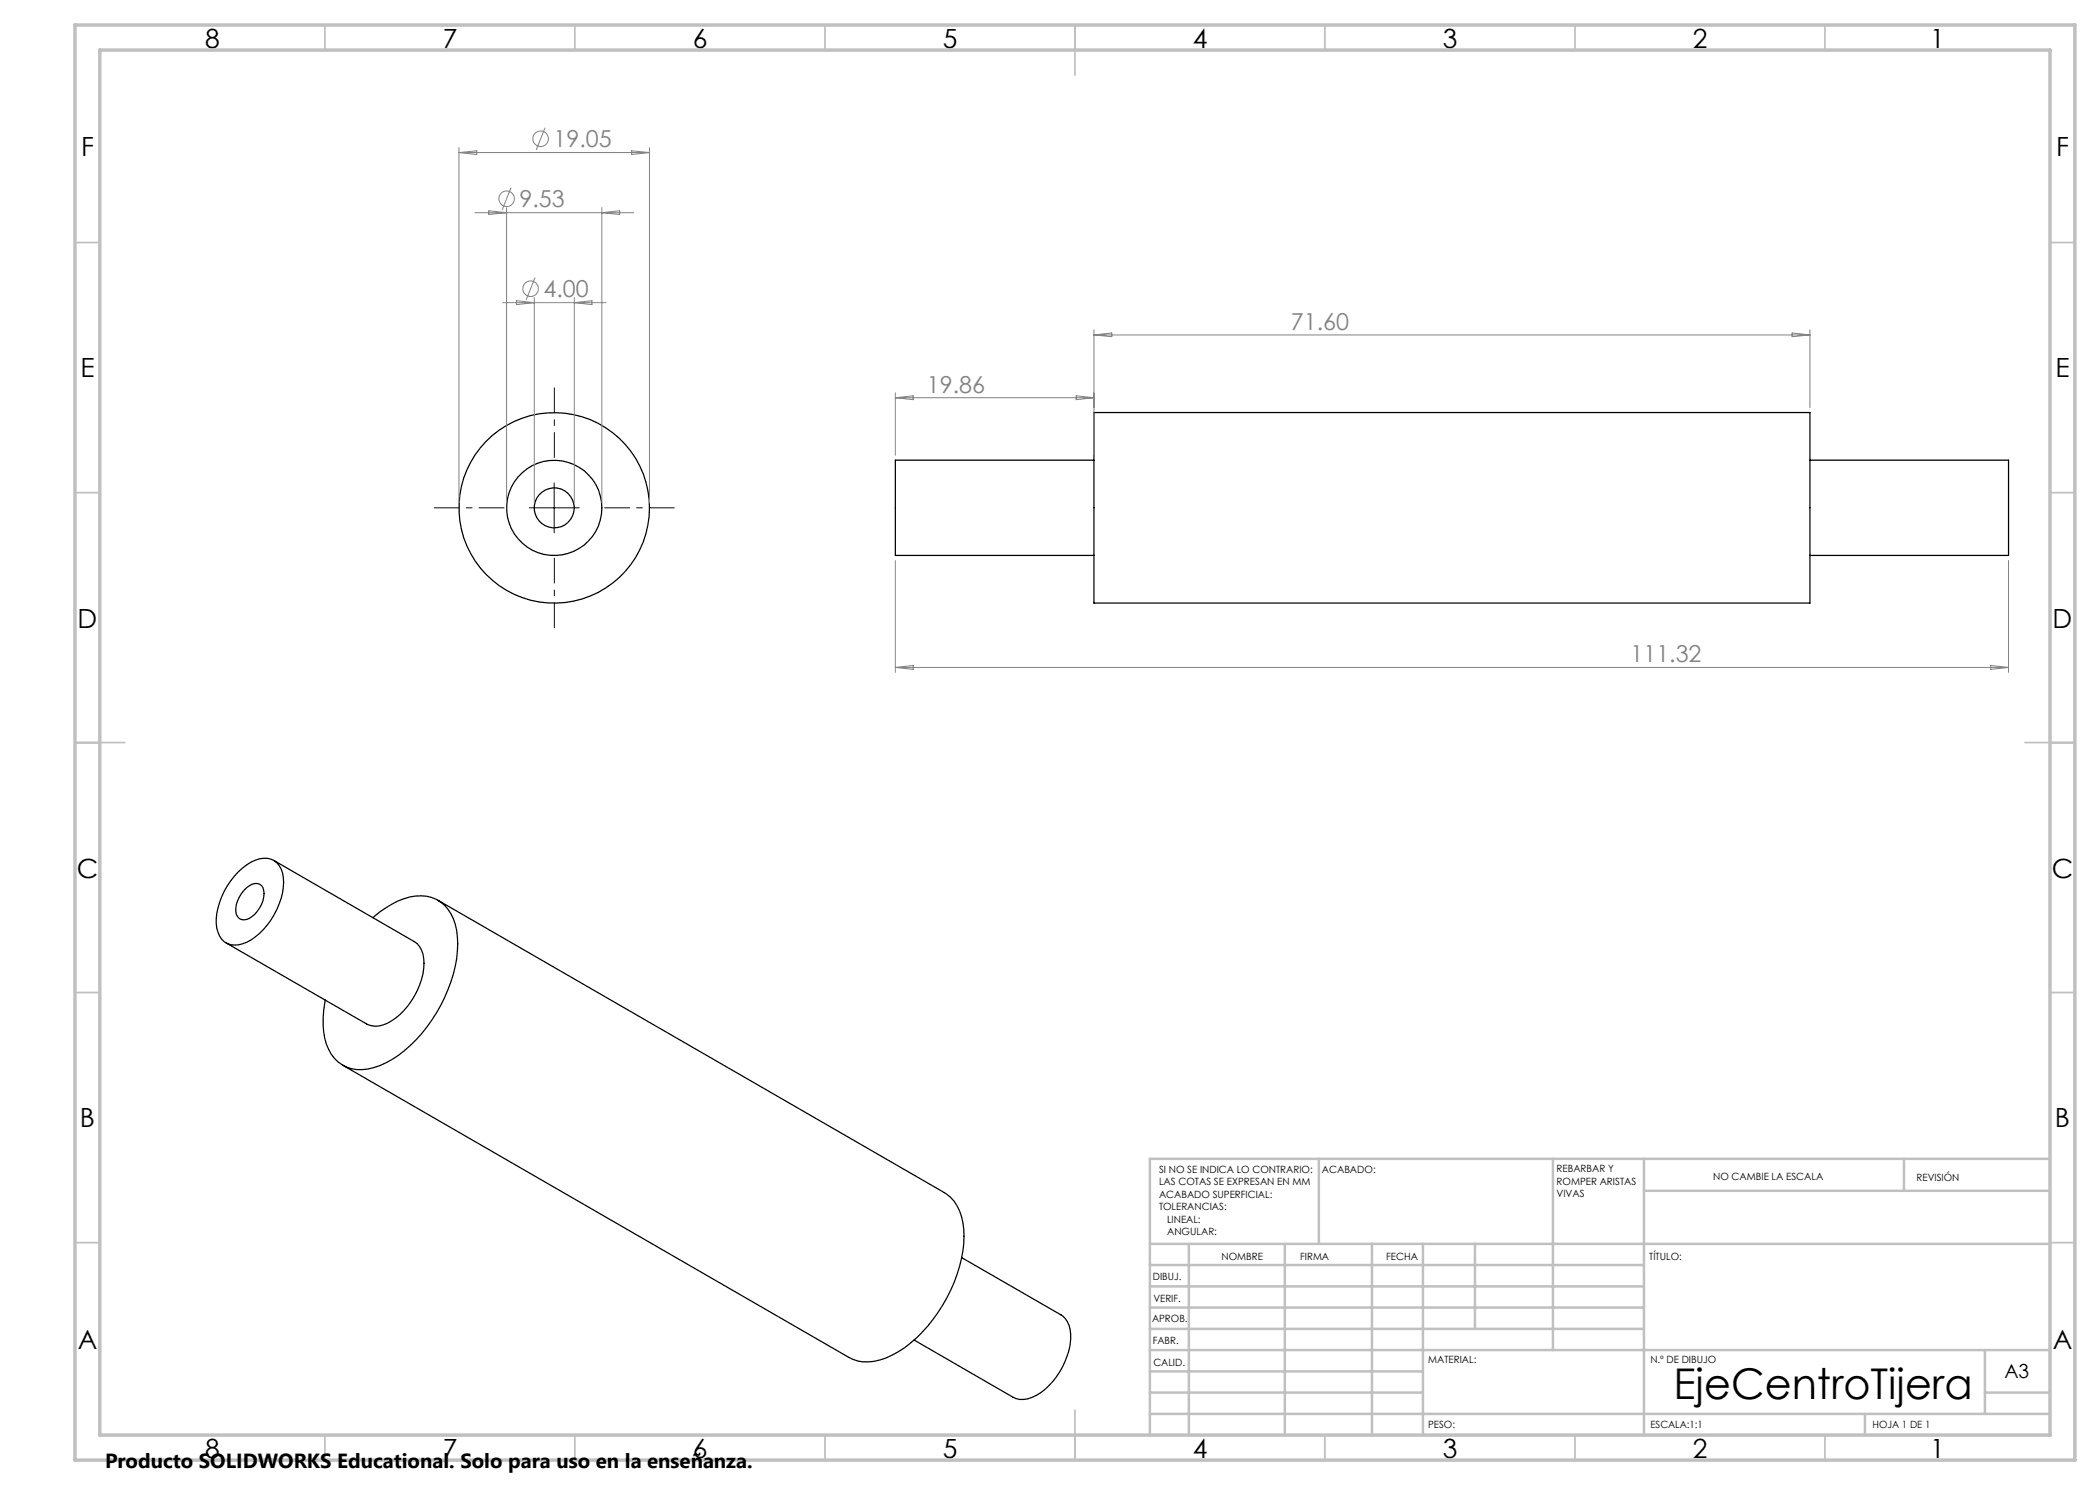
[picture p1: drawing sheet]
<svg xmlns="http://www.w3.org/2000/svg" width="420mm" height="297mm" viewBox="0 0 420 297" stroke-linecap="round" stroke-linejoin="round" font-family="sans-serif">
<g fill="none" stroke="#000" stroke-width=".25">
<path d="M218.8 82.5h143.2v38.1h-143.2zM218.8 92h-39.7v19.1h39.7M362 92h39.7v19.1h-39.7M47.7 174.4a7.9 7.9 0 0 1 5.8-2.7 3.8 3.8 0 0 1 3.2 3.8 14.4 14.4 0 0 1-7.3 13 4.1 4.1 0 0 1-5.1-.6 7.8 7.8 0 0 1-.4-7.4 15.4 15.4 0 0 1 3.8-6.1zM48.8 178.1a2.81 2.81 0 0 1 3.1-1.3 2.77 2.77 0 0 1 .7 3.3 5.1 5.1 0 0 1-3.8 3.9 1.81 1.81 0 0 1-1.6-2.4 6.4 6.4 0 0 1 1.6-3.5zM54.8 172.1l28 16.2a4.5 4.5 0 0 1 2 4.3 14.8 14.8 0 0 1-7.4 12.1 4.3 4.3 0 0 1-4.1 .1l-28.1-16.2M74.6 183.5a16.7 16.7 0 0 1 8.5-4.3 7.1 7.1 0 0 1 8 5.7 21 21 0 0 1-1.5 13.1 28.1 28.1 0 0 1-12.4 14.6 8.9 8.9 0 0 1-8.8 .4 9.2 9.2 0 0 1-3.8-8l.1-2.9 .4-2.1M87.6 180.1l101.2 58.4a8.9 8.9 0 0 1 4 7.3 27.3 27.3 0 0 1-5.2 16.7 22.9 22.9 0 0 1-11.6 9.5 7.6 7.6 0 0 1-6.2-.5l-101.3-58.5M192.3 251.5l19.9 11.5a4.9 4.9 0 0 1 1.9 4.8 14.9 14.9 0 0 1-6.9 11.3 4.7 4.7 0 0 1-4.6 .4l-19.8-11.5"/>
<circle cx="110.8" cy="101.6" r="9.5"/>
<circle cx="110.8" cy="101.6" r="19"/>
<circle cx="110.9" cy="101.6" r="4"/>
</g>
<g fill="none" stroke="#808080" stroke-width=".2">
<path d="M91.8 29.5v71.1M91.8 30.5h38.1M91.8 30.5l3.6-.3v.7zM102.2 37.5l-1.8 4.5M109 25.5l-1.8 4.5M126.3 30.2l3.6 .3-3.6 .4zM129.9 29.5v71.1M95 42.5h31.7M97.8 42.2l3.5 .3-3.5 .4zM101.3 41.5v59.1M106.9 59.5v41.1M107 55.5l-1.8 4.5"/>
<path d="M114.9 59.5v41.1M120.4 41.5v59.1M120.4 42.5l3.5-.3v.7zM100.5 60.5h20.7M103.3 60.1l3.6 .4-3.6 .4zM114.9 60.5l3.5-.4v.8zM179.1 78.6v12.4M179.1 79.5h39.7M179.1 79.5l3.5-.3v.7zM215.2 79.2l3.6 .3-3.6 .4zM218.8 66v25M218.8 67h143.2"/>
<path d="M218.8 67l3.6-.4v.7zM358.4 66.6l3.6 .4-3.6 .3zM362 66v15.5M179.1 112.1v22.4M401.7 112.1v22.4M179.1 133.5l3.5-.4v.8zM179.1 133.5h222.6M398.1 133.1l3.6 .4-3.6 .4z"/>
<circle cx="101.3" cy="39.8" r="1.55"/>
<circle cx="108.1" cy="27.8" r="1.55"/>
<circle cx="106.1" cy="57.7" r="1.55"/>
</g>
<path d="M110.9 91.6v-14.1M100.9 101.6h-14.1M110.9 111.6v14M120.9 101.6h14" fill="none" stroke="#000" stroke-width=".2" stroke-dasharray="15.2 1.3 1.3 1.3" stroke-dashoffset="10.1" stroke-linecap="butt"/>
<path d="M110.8 96.6v10M105.9 101.6h10" fill="none" stroke="#000" stroke-width=".2"/>
<g fill="none" stroke="#c0c0c0" stroke-width=".35">
<path d="M65 5v5M115 5v5M165 5v5M215 5v10M265 5v5M315 5v5M365 5v5M15 48.5h5M410 48.5h5M15 98.5h5M410 98.5h5M15 148.5h10"/>
<path d="M405 148.5h10M15 198.5h5M410 198.5h5M15 248.5h5M410 248.5h5M65 287v5M115 287v5M165 287v5M215 282v10M265 287v5M315 287v5M365 287v5"/>
</g>
<g fill="none" stroke="#c0c0c0" stroke-width=".5">
<path d="M263.8 231.8v17M310.6 231.8v38.2M328.8 231.8v55.2M328.8 238.2h81.2M380.8 231.8v6.4M410 231.8h-180v55.2M230 248.8h180M230 257.3h98.8M230 253h98.8M237.8 248.8v38.2M257 248.8v38.2M274.4 248.8v38.2"/>
<path d="M284.6 248.8v38.2M295 248.8v17M230 265.8h98.8M230 261.5h98.8M230 278.5h54.6M230 274.3h54.6M230 270h180M397 278.5h13M397 270v12.8M230 282.8h180M373 282.8v4.2"/>
</g>
<path d="M15 5h400v287h-400zM20 10h390v277h-390z" fill="none" stroke="#c0c0c0" stroke-width=".7"/>
<text font-size="8.5" x="334.7" y="279.7">EjeCentroTijera</text>
<g font-size="5.3">
<text x="41" y="9.5">8</text>
<text x="88.5" y="9.5">7</text>
<text x="138.5" y="9.5">6</text>
<text x="188.5" y="9.5">5</text>
<text x="238.5" y="9.5">4</text>
<text x="288.5" y="9.5">3</text>
<text x="338.5" y="9.5">2</text>
<text x="386" y="9.5">1</text>
<text x="16.2" y="31.2">F</text>
<text x="411.2" y="31.2">F</text>
<text x="16.1" y="75.5">E</text>
<text x="411.1" y="75.5">E</text>
<text x="15.5" y="125.5">D</text>
<text x="410.5" y="125.5">D</text>
<text x="15.4" y="175.5">C</text>
<text x="410.4" y="175.5">C</text>
<text x="16" y="225.5">B</text>
<text x="411" y="225.5">B</text>
<text x="15.5" y="269.7">A</text>
<text x="410.5" y="269.7">A</text>
<text x="41" y="291.5">8</text>
<text x="88.5" y="291.5">7</text>
<text x="138.5" y="291.5">6</text>
<text x="188.5" y="291.5">5</text>
<text x="238.5" y="291.5">4</text>
<text x="288.5" y="291.5">3</text>
<text x="338.5" y="291.5">2</text>
<text x="386" y="291.5">1</text>
</g>
<g font-size="4.7" fill="#808080">
<text x="110.7" y="29.4">19.05</text>
<text x="103.9" y="41.4">9.53</text>
<text x="108.7" y="59.4">4.00</text>
<text x="258.2" y="65.9">71.60</text>
<text x="185.4" y="78.5">19.86</text>
<text x="326.1" y="132.5">111.32</text>
</g>
<text font-size="4.1" x="21" y="293.7">Producto SOLIDWORKS Educational. Solo para uso en la enseñanza.</text>
<text font-size="3.9" x="400.9" y="275.5">A3</text>
<g font-size="2">
<text x="231.8" y="234.6">SI NO SE INDICA LO CONTRARIO:</text>
<text x="231.8" y="237.1">LAS COTAS SE EXPRESAN EN MM</text>
<text x="231.8" y="239.6">ACABADO SUPERFICIAL:</text>
<text x="264.4" y="234.6">ACABADO:</text>
<text x="311.3" y="234.5">REBARBAR Y</text>
<text x="311.3" y="237">ROMPER ARISTAS</text>
<text x="311.3" y="239.5">VIVAS</text>
<text x="342.6" y="236">NO CAMBIE LA ESCALA</text>
<text x="383.3" y="236.2">REVISIÓN</text>
<text x="231.8" y="242.1">TOLERANCIAS:</text>
<text x="233.4" y="244.6">LINEAL:</text>
<text x="233.4" y="247.1">ANGULAR:</text>
<text x="244.3" y="252">NOMBRE</text>
<text x="260" y="251.9">FIRMA</text>
<text x="277.2" y="251.9">FECHA</text>
<text x="329.9" y="251.9">TÍTULO:</text>
<text x="230.6" y="256.1">DIBUJ.</text>
<text x="230.7" y="260.3">VERIF.</text>
<text x="230.4" y="264.4">APROB.</text>
<text x="230.5" y="268.8">FABR.</text>
<text x="230.7" y="273.1">CALID.</text>
<text x="285.6" y="272.5">MATERIAL:</text>
<text x="330.1" y="272.5">N.º DE DIBUJO</text>
<text x="285.6" y="285.5">PESO:</text>
<text x="330.1" y="285.6">ESCALA:1:1</text>
<text x="374.5" y="285.6">HOJA 1 DE 1</text>
</g>
</svg>
